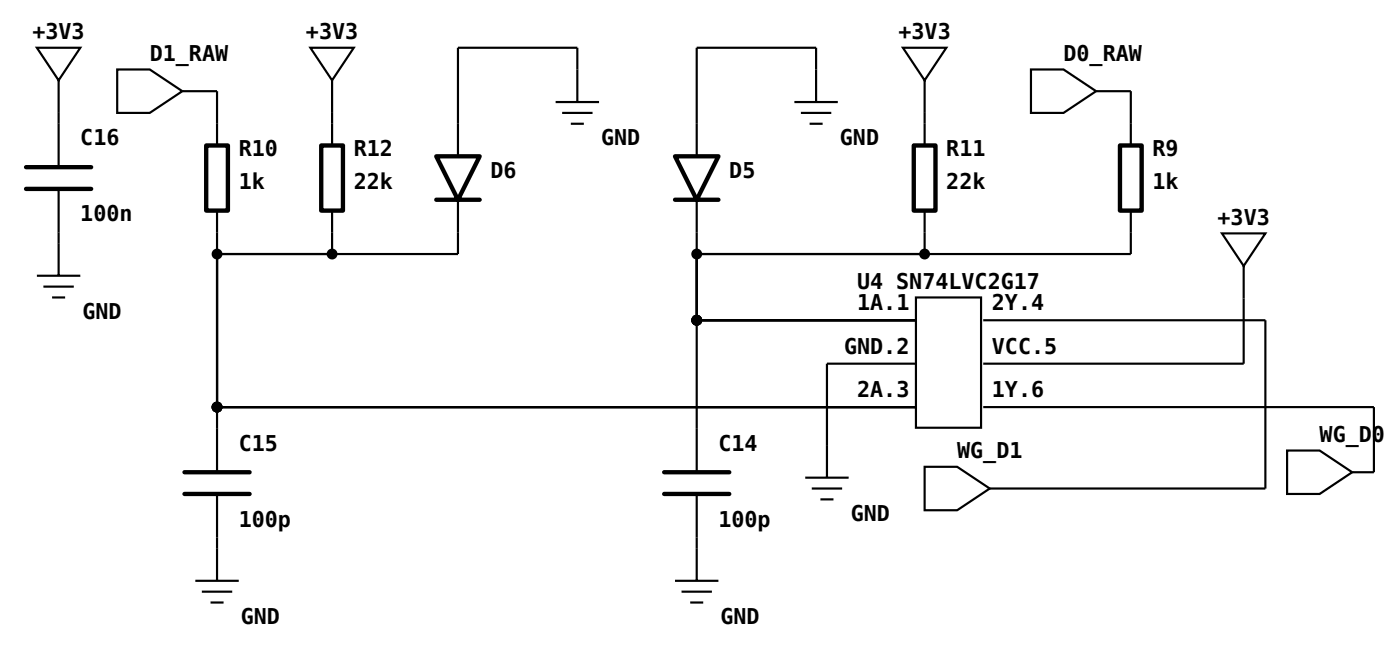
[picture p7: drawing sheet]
<svg xmlns="http://www.w3.org/2000/svg" width="171mm" height="82mm" viewBox="0 0 171 82" stroke-linecap="round" stroke-linejoin="round" font-family="sans-serif">
<g fill="none" stroke="#000" stroke-width=".26">
<path d="M4.5 5.8h5.3l-2.7 4zM7.1 9.8v10.6M14.3 8.5h4l3.9 2.6-3.9 2.7h-4zM22.2 11.1h4.3v6.6M37.8 5.8h5.3l-2.6 4zM40.5 9.8v7.9M67.7 12.4h5.3M68.5 13.8h3.7M69.6 15.1h1.6M70.4 12.4v-6.6h-14.6v13.2M96.8 12.4h5.3M97.6 13.8h3.7"/>
<path d="M98.7 15.1h1.6M99.5 12.4v-6.6h-14.6v13.2M110.1 5.8h5.3l-2.7 4zM112.7 9.8v7.9M125.7 8.5h3.9l4 2.6-4 2.7h-3.9zM133.6 11.1h4.2v6.6M4.5 33.6h5.3M5.3 34.9h3.7M6.3 36.2h1.6M7.1 23v10.6M26.5 25.7v31.8M40.5 25.7v5.3"/>
<path d="M55.8 24.3v6.7h-29.3M84.9 24.3v33.2M84.9 39h26.8M111.7 36.2h7.9v15.9h-7.9zM112.7 25.7v5.3M119.9 39h34.4v20.5h-33.7M137.8 25.7v5.3h-52.9M149 28.4h5.3l-2.7 4zM151.6 32.4v11.9h-31.7M26.5 49.6h85.2M98.2 58.2h5.3M99 59.5h3.7"/>
<path d="M111.7 44.3h-10.9v13.9M112.7 56.9h4l3.9 2.6-3.9 2.7h-4zM119.9 49.6h47.6v7.9h-2.7M156.9 54.9h4l3.9 2.6-3.9 2.7h-4zM23.8 70.8h5.3M24.6 72.1h3.7M25.7 73.4h1.6M26.5 60.2v10.6M82.3 70.8h5.3M83.1 72.1h3.7M84.1 73.4h1.6M84.9 60.2v10.6"/>
<path d="M100 60.9h1.6"/>
</g>
<g fill="none" stroke="#000" stroke-width=".53">
<path d="M25.1 17.7h2.7v8h-2.7zM39.2 17.7h2.6v8h-2.6zM53.2 19h5.3l-2.7 5.3zM82.3 19h5.3l-2.7 5.3zM111.4 17.7h2.6v8h-2.6zM136.5 17.7h2.7v8h-2.7zM3.2 20.4h7.9M3.2 23h7.9M53.2 24.3h5.3M82.3 24.3h5.3M22.5 57.5h7.9M81 57.5h7.9"/>
<path d="M22.5 60.2h7.9M81 60.2h7.9"/>
</g>
<g fill="#000" stroke="#000" stroke-width=".26">
<circle cx="26.5" cy="31" r=".53"/>
<circle cx="40.5" cy="31" r=".53"/>
<circle cx="84.9" cy="31" r=".53"/>
<circle cx="84.9" cy="39" r=".53"/>
<circle cx="112.7" cy="31" r=".53"/>
<circle cx="26.5" cy="49.6" r=".53"/>
</g>
<g font-size="2.6">
<text x="4" y="4.8">+3V3</text>
<text x="37.3" y="4.8">+3V3</text>
<text x="109.5" y="4.8">+3V3</text>
<text x="18.3" y="7.4">D1_RAW</text>
<text x="129.6" y="7.4">D0_RAW</text>
<text x="9.8" y="17.7">C16</text>
<text x="73.3" y="17.7">GND</text>
<text x="102.4" y="17.7">GND</text>
<text x="29.1" y="19.1">R10</text>
<text x="29.1" y="23">1k</text>
<text x="43.1" y="19.1">R12</text>
<text x="43.1" y="23">22k</text>
<text x="59.8" y="21.7">D6</text>
<text x="88.9" y="21.7">D5</text>
<text x="115.4" y="19.1">R11</text>
<text x="115.4" y="23">22k</text>
<text x="140.5" y="19.1">R9</text>
<text x="140.5" y="23">1k</text>
<text x="9.8" y="27">100n</text>
<text x="148.4" y="27.4">+3V3</text>
<text x="104.5" y="35.2">U4 SN74LVC2G17</text>
<text x="10" y="38.9">GND</text>
<text x="104.5" y="37.8">1A.1</text>
<text x="120.9" y="37.8">2Y.4</text>
<text x="102.9" y="43.1">GND.2</text>
<text x="120.9" y="43.1">VCC.5</text>
<text x="104.5" y="48.4">2A.3</text>
<text x="120.9" y="48.4">1Y.6</text>
<text x="160.9" y="53.8">WG_D0</text>
<text x="29.1" y="54.9">C15</text>
<text x="87.6" y="54.9">C14</text>
<text x="116.7" y="55.8">WG_D1</text>
<text x="29.1" y="64.2">100p</text>
<text x="87.6" y="64.2">100p</text>
<text x="103.7" y="63.5">GND</text>
<text x="29.4" y="76.1">GND</text>
<text x="87.8" y="76.1">GND</text>
</g>
</svg>
